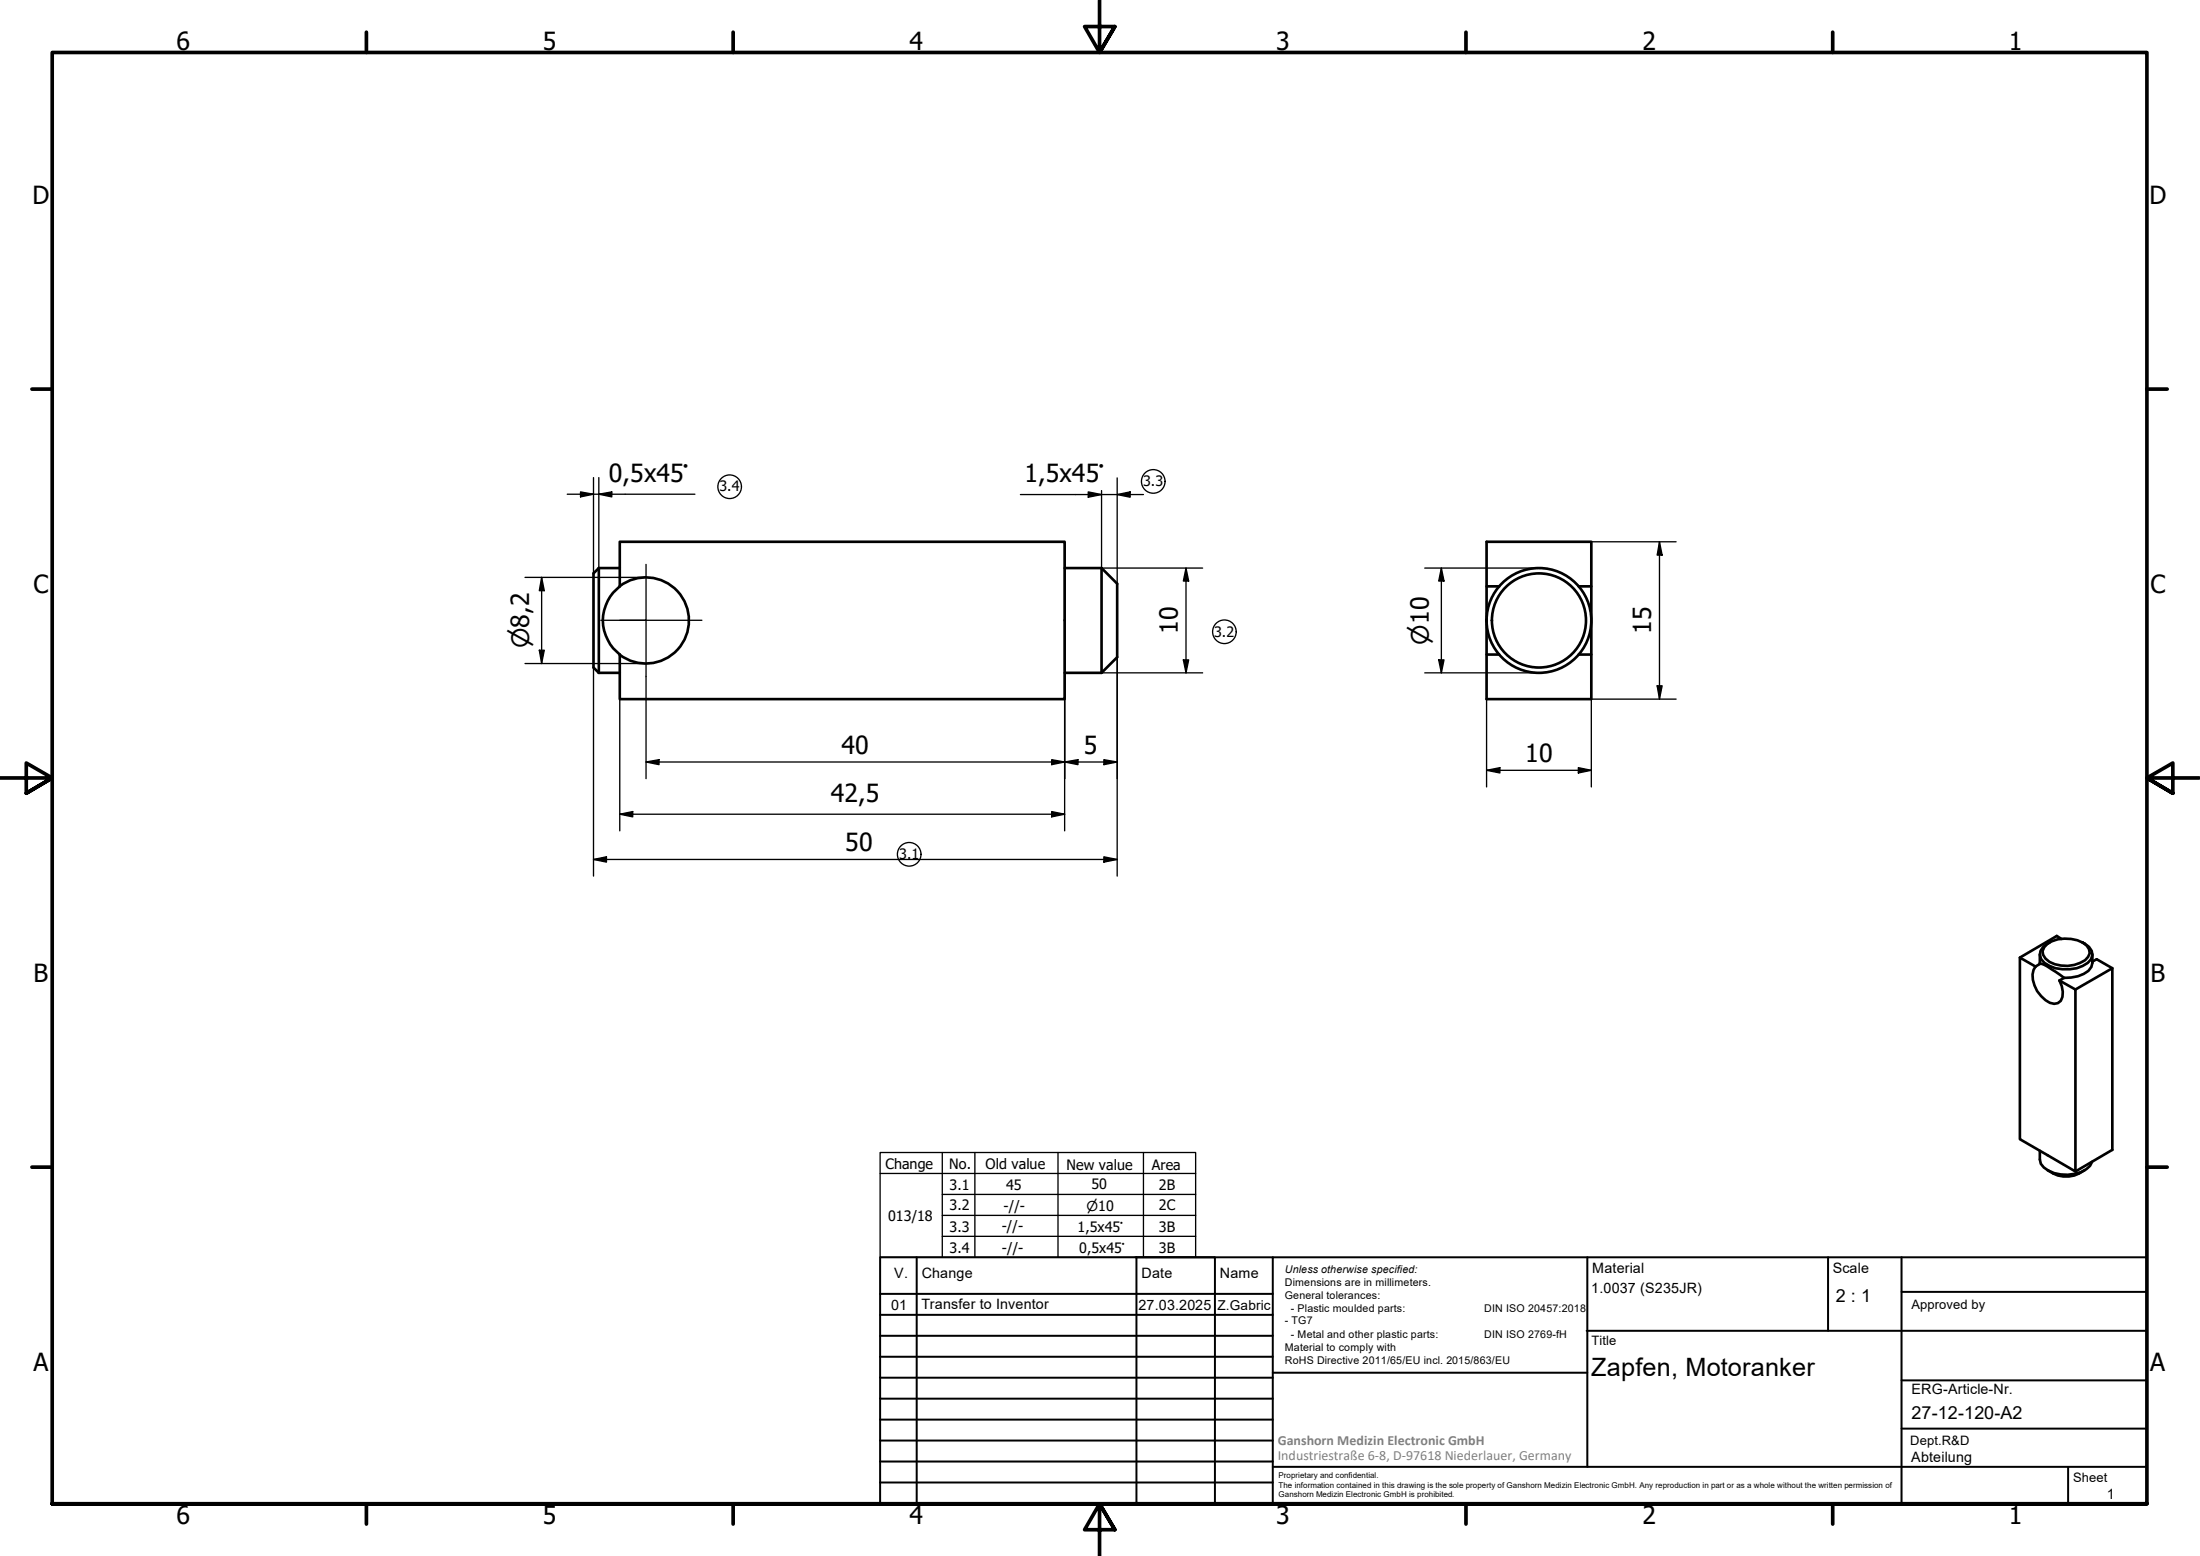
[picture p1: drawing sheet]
<svg xmlns="http://www.w3.org/2000/svg" width="420mm" height="297mm" viewBox="0 0 420 297" stroke-linecap="round" stroke-linejoin="round" font-family="sans-serif">
<!-- layer: Visible (ISO) -->
<g fill="none" stroke="#000" stroke-width=".51">
<path d="M114.4 108.4l-1.1 1.1v17.9l1.1 1M114.4 108.4v20M114.4 108.4h4M118.3 111.9a8.2 8.2 0 0 1 11.1 1 8.2 8.2 0 0 1 0 11.1 8.2 8.2 0 0 1-11.1 1M118.4 103.4h84.9v30.1h-84.9v-8.5a8.2 8.2 0 0 1 0-13.1zM203.3 108.4h7.1M210.4 108.4l3 3v14.1l-3 2.9h-7.1M210.4 108.4v20M283.9 103.4h20v30.1h-20zM283.9 111.9h2.4M301.5 111.9h2.4M114.4 128.4h4"/>
<path d="M283.9 125h2.4M301.5 125h2.4M391.4 179.9a2.74 2.74 0 0 0-1.8 2.4l.2 .8a6.6 6.6 0 0 0 6.8 1.7l1.2-.4a2.29 2.29 0 0 0 1.7-2.9l-.5-.7-1.2-.9M393.7 179.2l-.9-.5-7 4.1M388.7 184.5l-2.9-1.7v34.7l10.6 6.1v-34.7l-3.1-1.7M388.7 184.5a3.5 3.5 0 0 0-.1 3.6 6.3 6.3 0 0 0 2.9 3.3 1.61 1.61 0 0 0 2.4-1.1l.1-1-.2-1-.5-1.1M389.6 182.2v1.8M389.6 184l-.9 .5M391 180.2a6.7 6.7 0 0 1 7.5 .3 1.72 1.72 0 0 1-.3 2.8 6.7 6.7 0 0 1-6.8 .3 1.96 1.96 0 0 1-.4-3.4zM394.2 186.7l-.9 .5M399.6 183.6l.8-.5 3 1.7v34.7l-7 4.1M399.6 182.2a3 3 0 0 1-1.6 3.7l-1.1 .5-2.7 .3-3.2-2.2a1.82 1.82 0 0 0-1.4-.5"/>
<path d="M403.4 184.8l-7 4.1M389.6 219.7v1.6a3.3 3.3 0 0 0 2.7 2.7 7.7 7.7 0 0 0 6.2-.8l.7-.6 .3-.8M391 223.4a5.7 5.7 0 0 0 7.1 0"/>
<circle cx="293.9" cy="118.4" r="10"/>
<circle cx="293.9" cy="118.4" r="9"/>
</g>
<!-- layer: Border (ISO) -->
<g fill="none" stroke="#000" stroke-width=".7">
<path d="M70 6.1v3.9M140 6.1v3.9M210 0v10l-2.9-4.9h5.8l-2.9 4.9 2.9-4.9M280 6.1v3.9M350 6.1v3.9M6.1 74.3h3.9M410 74.3h3.9M0 148.5h10l-5-2.8v5.7l5-2.9-5 2.9M420 148.5h-10l5-2.8v5.7l-5-2.9 5 2.9M6.1 222.8h3.9M410 222.8h3.9M10 287.1v-277.1h400v277.1h-400h400"/>
<path d="M70 287.1v3.8M140 287.1v3.8M212.9 292l-2.9-4.9 2.9 4.9h-5.8l2.9-4.9v9.9M280 287.1v3.8M350 287.1v3.8"/>
</g>
<!-- layer: TitleBlock -->
<g fill="none" stroke="#000" stroke-width=".38">
<path d="M168.1 251h75M168.1 247h75M168.1 255h75M168.1 259h75M175.1 240v47M216.9 240h15M217 240v47M232 240v47M243.1 240.1v46.9h-75v-47h241.9v47.1h-167M303 254h107M303.1 240v40M349.1 240v14"/>
<path d="M363.2 240v47.1M363.2 246.6h46.8M168.1 271h75M168.1 263h75M168.1 267h75M168.1 275h75M168.1 279h75M243.1 262.1h60M363.2 272.7h46.8M363.2 263.5h46.8M168.1 283h75M216.9 287h15"/>
<path d="M243.1 280h166.9M395 280.1v7"/>
</g>
<!-- layer: Sketch Geometry (ISO) -->
<g fill="none" stroke="#000" stroke-width=".25">
<path d="M168.1 220h60.2v20h-60.2zM168.1 224h60.2M180 236h48.3M180 232h48.3M180 228h48.3M180 220v20M186.2 220v20M202.1 220v20M218.4 220v20"/>
<circle cx="139.4" cy="92.9" r="2.25"/>
<circle cx="220.2" cy="91.9" r="2.25"/>
<circle cx="233.8" cy="120.6" r="2.25"/>
<circle cx="173.6" cy="163.1" r="2.25"/>
</g>
<!-- layer: Dimension (ISO) -->
<g fill="none" stroke="#000" stroke-width=".25">
<path d="M108.3 94.3h24.4M110.9 93.9l2.4 .4-2.4 .6zM113.3 91.2v18.3M114.4 94.3l2.4-.4v1zM114.4 91.2v17.2M194.9 94.4h23.5M207.8 93.9l2.6 .5-2.6 .5zM210.4 93.6v14.8h19.3M213.4 94.4l2.4-.5v1zM213.4 91.2v20.2M100.3 110.2h23M103.4 110.2l.5 2.6h-.9z"/>
<path d="M103.4 110.2v16.5M226.5 108.4l.5 2.5h-1zM226.5 108.4v20M272.1 108.4h21.8M275.3 108.4l.5 2.5h-1zM275.3 108.4v20M303.9 103.4h16.2M316.9 103.4l.5 2.6h-.9zM316.9 103.4v30.1M100.3 126.7h23M103 124.1h.9l-.5 2.6zM113.3 127.4v39.8"/>
<path d="M118.4 133.5v25.1M123.4 129.1v19.5M203.3 133.5v25.1M210.4 128.4h19.3M213.4 125.5v41.7M226 126h1l-.5 2.4zM272.1 128.4h21.8M274.8 126h1l-.5 2.4zM283.9 133.5v16.7M316.5 130.9h.9l-.5 2.6zM320.1 133.5h-16.2v16.7M118.4 155.4l2.4-.5v1z"/>
<path d="M118.4 155.4h84.9M123.4 145.5l2.5-.5v1zM123.4 145.5h90M200.9 154.9l2.4 .5-2.4 .5zM200.9 145l2.4 .5-2.4 .5zM203.3 145.5l2.6-.5v1zM210.8 145l2.6 .5-2.6 .5zM283.9 147.1l2.5-.6v1.1zM283.9 147.1h20M301.4 146.5l2.5 .6-2.5 .5zM113.3 164.1l2.5-.5v1zM113.3 164.1h100.1"/>
<path d="M210.8 163.6l2.6 .5-2.6 .5z"/>
</g>
<g fill="#000">
<path d="M110.9 93.9l2.4 .4-2.4 .6zM114.4 94.3l2.4-.4v1zM207.8 93.9l2.6 .5-2.6 .5zM213.4 94.4l2.4-.5v1zM103.4 110.2l.5 2.6h-.9zM226.5 108.4l.5 2.5h-1zM275.3 108.4l.5 2.5h-1zM316.9 103.4l.5 2.6h-.9zM103 124.1h.9l-.5 2.6zM226 126h1l-.5 2.4zM274.8 126h1l-.5 2.4zM316.5 130.9h.9l-.5 2.6z"/>
<path d="M118.4 155.4l2.4-.5v1zM123.4 145.5l2.5-.5v1zM200.9 154.9l2.4 .5-2.4 .5zM200.9 145l2.4 .5-2.4 .5zM203.3 145.5l2.6-.5v1zM210.8 145l2.6 .5-2.6 .5zM283.9 147.1l2.5-.6v1.1zM301.4 146.5l2.5 .6-2.5 .5zM113.3 164.1l2.5-.5v1zM210.8 163.6l2.6 .5-2.6 .5z"/>
</g>
<!-- layer: Center Mark (ISO) -->
<path d="M118.4 118.4h15.6M123.4 107.7v10.7h-8.7M123.4 118.4v10.7" fill="none" stroke="#000" stroke-width=".25"/>
<g font-size="4.8">
<text x="33.7" y="9.6">6</text>
<text x="103.7" y="9.6">5</text>
<text x="173.7" y="9.6">4</text>
<text x="243.7" y="9.6">3</text>
<text x="313.7" y="9.6">2</text>
<text x="383.7" y="9.6">1</text>
<text x="6.2" y="38.9">D</text>
<text x="410.5" y="38.9">D</text>
<text x="116.3" y="92">0,5x45°</text>
<text x="195.6" y="92">1,5x45°</text>
<text x="6.4" y="113.1">C</text>
<text x="410.7" y="113.1">C</text>
<text x="224.9" y="121.1" transform="rotate(-90 224.9 121.1)">10</text>
<text x="315.3" y="121.1" transform="rotate(-90 315.3 121.1)">15</text>
<text x="160.7" y="143.9">40</text>
<text x="207" y="143.9">5</text>
<text x="291.3" y="145.5">10</text>
<text x="158.7" y="153">42,5</text>
<text x="161.4" y="162.5">50</text>
<text x="6.4" y="187.4">B</text>
<text x="410.7" y="187.4">B</text>
<text x="6.4" y="261.7">A</text>
<text x="303.9" y="262.7">Zapfen, Motoranker</text>
<text x="410.7" y="261.7">A</text>
<text x="33.7" y="290.9">6</text>
<text x="103.7" y="290.9">5</text>
<text x="173.7" y="290.9">4</text>
<text x="243.7" y="290.9">3</text>
<text x="313.7" y="290.9">2</text>
<text x="383.7" y="290.9">1</text>
</g>
<g font-size="4.6">
<text x="101.1" y="123.7" transform="rotate(-90 101.1 123.7)">⌀8,2</text>
<text x="272.9" y="123" transform="rotate(-90 272.9 123)">⌀10</text>
</g>
<g font-size="3.4">
<text x="350.6" y="248.5">2 : 1</text>
<text x="365.1" y="270.9">27-12-120-A2</text>
</g>
<g font-size="2.7">
<text x="137.4" y="93.8">3.4</text>
<text x="218.3" y="92.8">3.3</text>
<text x="231.9" y="121.5">3.2</text>
<text x="171.7" y="164">3.1</text>
<text x="169.1" y="223.1">Change</text>
<text x="181.3" y="223.1">No.</text>
<text x="181.4" y="227.3">3.1</text>
<text x="188.2" y="223.2">Old value</text>
<text x="192.2" y="227.2">45</text>
<text x="203.7" y="223.3">New value</text>
<text x="208.5" y="227.1">50</text>
<text x="220" y="223.4">Area</text>
<text x="221.3" y="227.3">2B</text>
<text x="169.6" y="233">013/18</text>
<text x="181.4" y="231">3.2</text>
<text x="191.6" y="231.2">-//-</text>
<text x="221.3" y="231">2C</text>
<text x="181.4" y="235.2">3.3</text>
<text x="181.4" y="239.2">3.4</text>
<text x="191.3" y="234.9">-//-</text>
<text x="191.3" y="239.2">-//-</text>
<text x="205.8" y="235.2">1,5x45°</text>
<text x="206.1" y="239.3">0,5x45°</text>
<text x="221.3" y="235.3">3B</text>
<text x="221.3" y="239.2">3B</text>
<text x="170.8" y="244">V.</text>
<text x="176" y="244">Change</text>
<text x="218" y="244">Date</text>
<text x="233" y="244">Name</text>
<text x="304.1" y="243">Material</text>
<text x="350" y="243.1">Scale</text>
<text x="170.2" y="250">01</text>
<text x="176" y="249.9">Transfer to Inventor</text>
<text x="217.4" y="250">27.03.2025</text>
<text x="303.9" y="246.8">1.0037 (S235JR)</text>
<text x="365.1" y="266.1">ERG-Article-Nr.</text>
<text x="365" y="279">Abteilung</text>
<text x="402.3" y="286.2">1</text>
</g>
<g font-size="2.7" fill="#808080">
<text x="244" y="275.8">Ganshorn Medizin Electronic GmbH</text>
<text x="244" y="278.7">Industriestraße 6-8, D-97618 Niederlauer, Germany</text>
</g>
<g font-size="2.6">
<text x="207.5" y="231.3">⌀10</text>
<text x="232.5" y="250.1">Z.Gabric</text>
</g>
<g font-size="2.5">
<text x="365.1" y="249.9">Approved by</text>
<text x="304" y="256.8">Title</text>
<text x="364.8" y="275.8">Dept.R&amp;D</text>
<text x="395.9" y="282.9">Sheet</text>
</g>
<g font-size="2">
<text x="245.4" y="242.9">Unless otherwise specified:</text>
<text x="245.4" y="245.4">Dimensions are in millimeters.</text>
<text x="245.4" y="247.9">General tolerances:</text>
<text x="246.5" y="250.4">- Plastic moulded parts:</text>
<text x="283.5" y="250.4">DIN ISO 20457:2018</text>
<text x="245.4" y="252.8">- TG7</text>
<text x="245.4" y="257.9">Material to comply with</text>
<text x="246.5" y="255.4">- Metal and other plastic parts:</text>
<text x="283.5" y="255.4">DIN ISO 2769-fH</text>
<text x="245.4" y="260.3">RoHS Directive 2011/65/EU incl. 2015/863/EU</text>
</g>
<g font-size="1.5">
<text x="244.2" y="282.2">Proprietary and confidential.</text>
<text x="244.2" y="284">The information contained in this drawing is the sole property of Ganshorn Medizin Electronic GmbH. Any reproduction in part or as a whole without the written permission of</text>
<text x="244.2" y="285.8">Ganshorn Medizin Electronic GmbH is prohibited.</text>
</g>
</svg>
